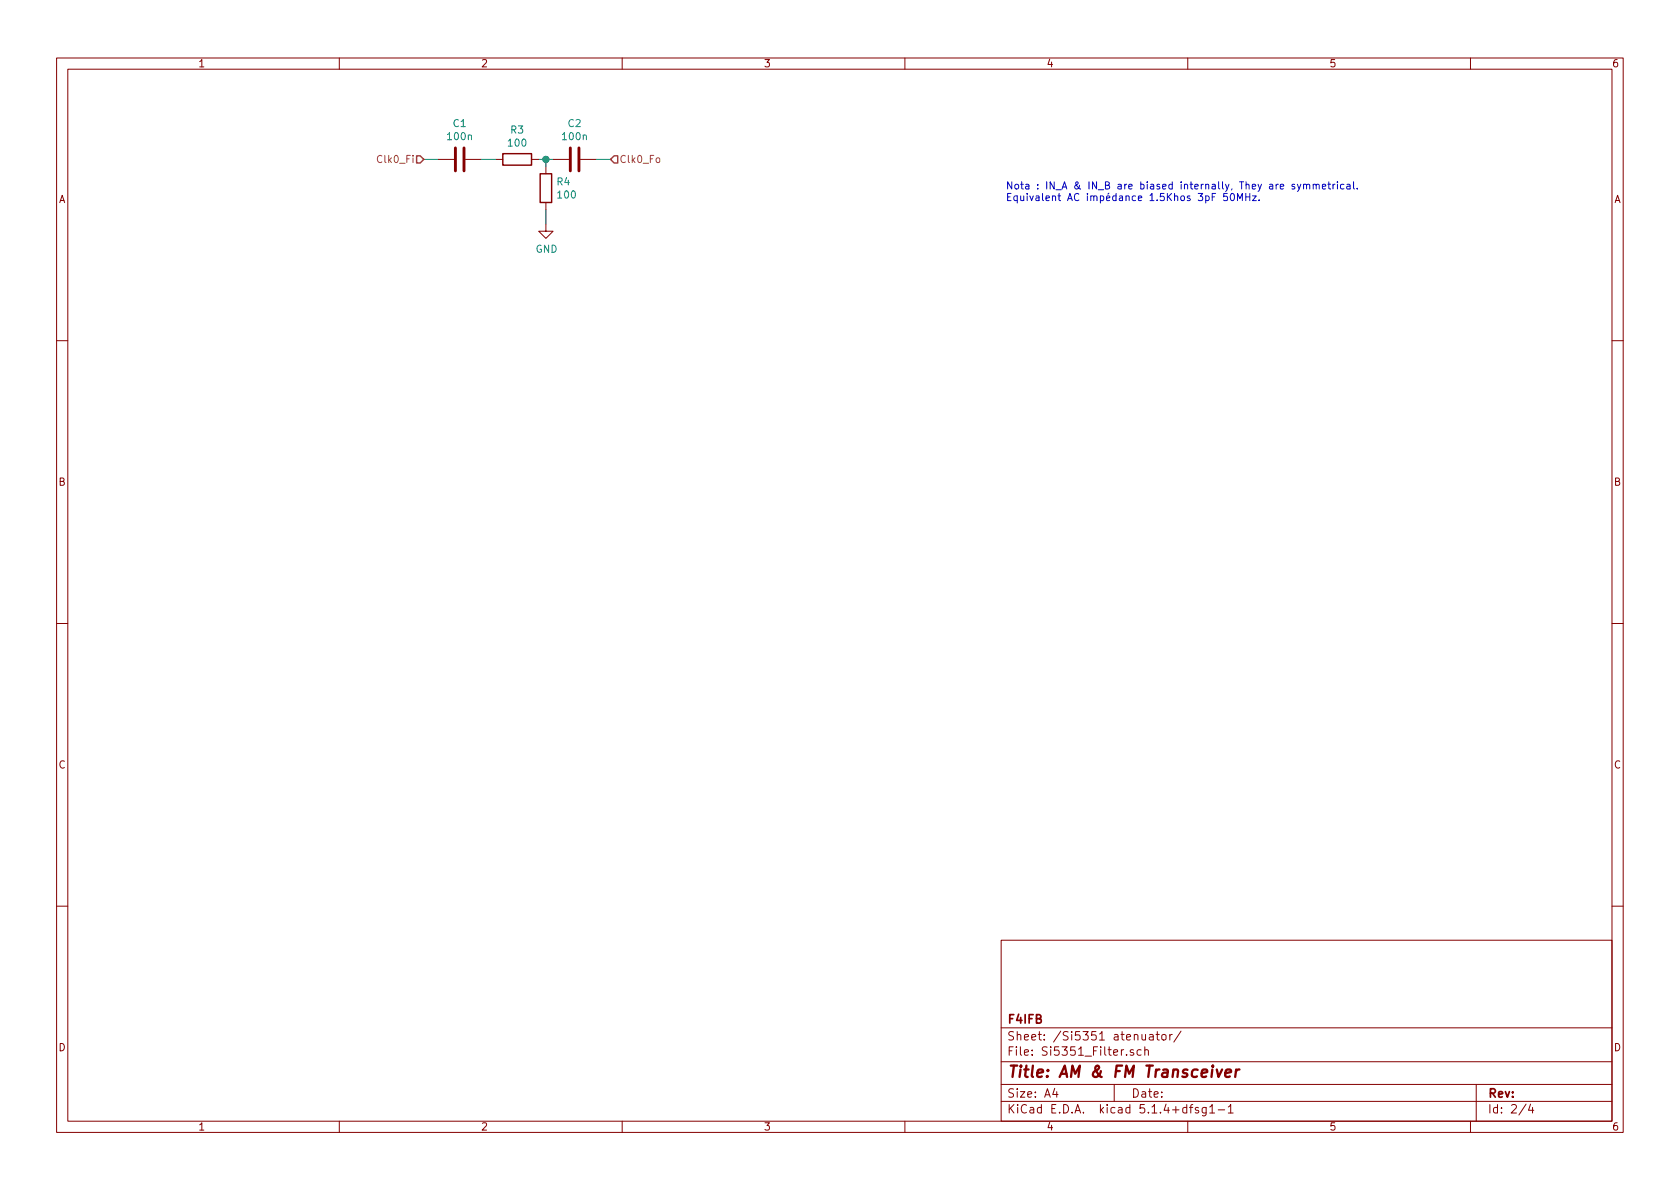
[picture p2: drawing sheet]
EESchema Schematic File Version 4
LIBS:Transceiver-cache
EELAYER 30 0
EELAYER END
$Descr A4 11693 8268
encoding utf-8
Sheet 2 4
Title "AM & FM Transceiver"
Date ""
Rev ""
Comp "F4IFB"
Comment1 ""
Comment2 ""
Comment3 ""
Comment4 ""
$EndDescr
Text Notes 7000 1400 0    50   ~ 0
Nota : IN_A & IN_B are biased internally, They are symmetrical.\nEquivalent AC impédance 1.5Khos 3pF 50MHz.\n
Text HLabel 2950 1100 0    50   Input ~ 0
Clk0_Fi
Text HLabel 4250 1100 2    50   Input ~ 0
Clk0_Fo
$Comp
L Device:C C2
U 1 1
P 4000 1100
F 0 "C2" V 3748 1100 50  0000 C CNN
F 1 "100n" V 3839 1100 50  0000 C CNN
F 2 "Capacitor_SMD:C_0805_2012Metric" H 4038 950 50  0001 C CNN
F 3 "~" H 4000 1100 50  0001 C CNN
	1    4000 1100
	0    1    1    0   
$EndComp
$Comp
L Device:R R3
U 1 1
P 3600 1100
F 0 "R3" V 3393 1100 50  0000 C CNN
F 1 "100" V 3484 1100 50  0000 C CNN
F 2 "Resistor_SMD:R_0805_2012Metric" V 3530 1100 50  0001 C CNN
F 3 "~" H 3600 1100 50  0001 C CNN
	1    3600 1100
	0    1    1    0   
$EndComp
$Comp
L Device:R R4
U 1 1
P 3800 1300
F 0 "R4" H 3870 1346 50  0000 L CNN
F 1 "100" H 3870 1255 50  0000 L CNN
F 2 "Resistor_SMD:R_0805_2012Metric" V 3730 1300 50  0001 C CNN
F 3 "~" H 3800 1300 50  0001 C CNN
	1    3800 1300
	1    0    0    -1  
$EndComp
$Comp
L power:GND #PWR0123
U 1 1
P 3800 1550
F 0 "#PWR0123" H 3800 1300 50  0001 C CNN
F 1 "GND" H 3805 1377 50  0000 C CNN
F 2 "" H 3800 1550 50  0001 C CNN
F 3 "" H 3800 1550 50  0001 C CNN
	1    3800 1550
	1    0    0    -1  
$EndComp
Wire Wire Line
	3750 1100 3800 1100
Wire Wire Line
	3800 1150 3800 1100
Connection ~ 3800 1100
Wire Wire Line
	3800 1100 3850 1100
Wire Wire Line
	3800 1450 3800 1550
Wire Wire Line
	4150 1100 4250 1100
Wire Wire Line
	3350 1100 3450 1100
Wire Wire Line
	2950 1100 3050 1100
$Comp
L Device:C C1
U 1 1
P 3200 1100
F 0 "C1" V 2948 1100 50  0000 C CNN
F 1 "100n" V 3039 1100 50  0000 C CNN
F 2 "Capacitor_SMD:C_0805_2012Metric" H 3238 950 50  0001 C CNN
F 3 "~" H 3200 1100 50  0001 C CNN
	1    3200 1100
	0    1    1    0   
$EndComp
$EndSCHEMATC
